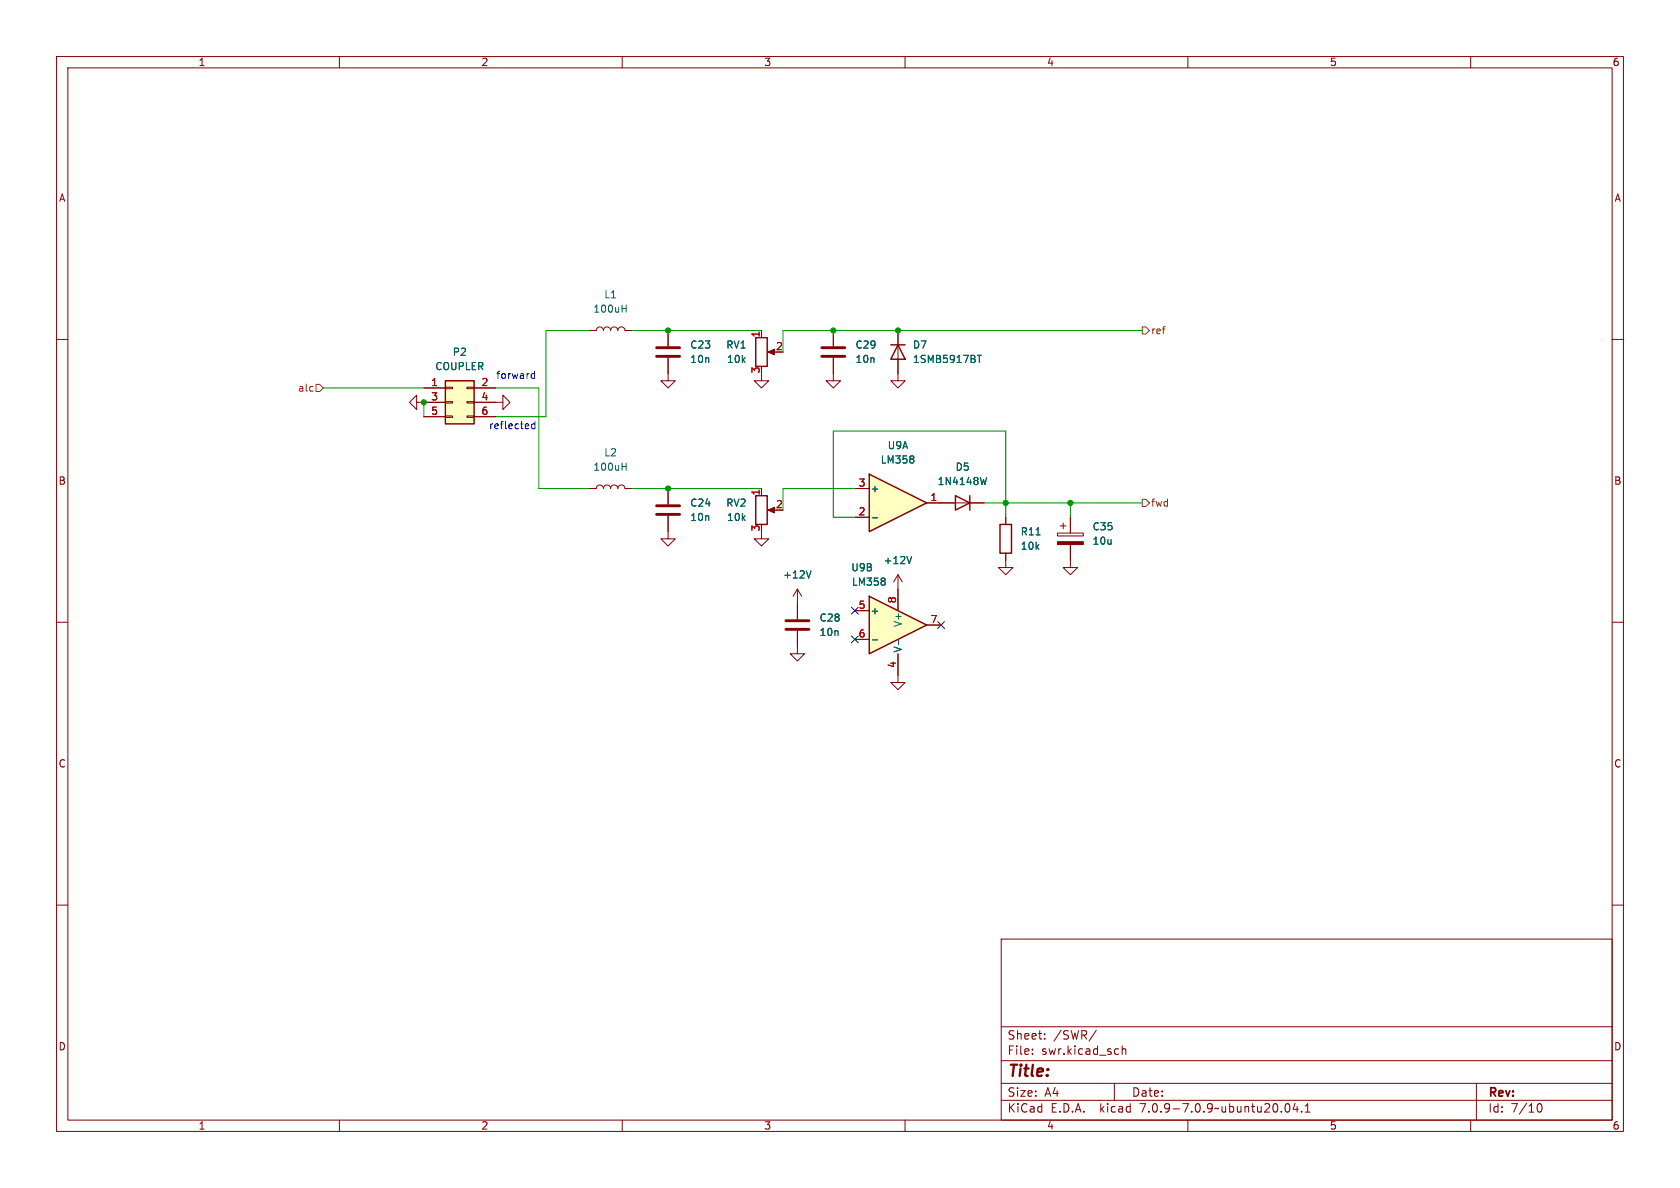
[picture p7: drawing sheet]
<svg xmlns="http://www.w3.org/2000/svg" width="297mm" height="210mm" viewBox="0 0 297 210" stroke-linecap="round" stroke-linejoin="round" font-family="sans-serif">
<g fill="none" stroke="#840000" stroke-width=".18">
<path d="M10 10h277v190h-277zM12 12h273v186h-273zM60 10v2M110 10v2M160 10v2M210 10v2M260 10v2M10 60h2M104.1 58.4h1.3a.64 .64 0 0 1 .6-.6 .64 .64 0 0 1 .7 .6 .64 .64 0 0 1 .6-.6 .64 .64 0 0 1 .6 .6 .64 .64 0 0 1 .7-.6 .64 .64 0 0 1 .6 .6 .64 .64 0 0 1 .7-.6 .64 .64 0 0 1 .6 .6h1.3M118.1 58.4v2.8M285 60h2M87.6 71.1h1.3v1.3l1.3-1.3-1.3-1.2v1.2"/>
<path d="M118.1 63.2v4.1h-1.3l1.3 1.3 1.3-1.3h-1.3M189.2 99.1v1.2h-1.2l1.2 1.3 1.3-1.3h-1.3M10 110h2M285 110h2M10 160h2M285 160h2M177 166h108v32h-108zM60 198v2M110 198v2M160 198v2M177 194.5h108M177 191.5h108"/>
<path d="M177 187.5h108M177 181.5h108M182.5 186.3v.1M182.5 185.5v.1M184.7 183.6v.1M184.7 182.8v.1M193.8 182.1l-1.3 2M197 191.5v3M198.4 184.9v1.5M198.4 185.5l.2-.1 .4 .1v.9M210 198v2M227.3 195.2l.2-.1a.81 .81 0 0 1 .6 .6 .81 .81 0 0 1-.3 .8l-.1 .1a.81 .81 0 0 1-.4-1.4z"/>
<path d="M229 195l-.4 1.1h.9M229.3 195.6v1M230.1 196.5v.1M230.7 196.6h.9M230.7 195.5l.5-.4v1.5M260 198v2M261 191.5v6.5M271.7 195.7l.2-.5 .2-.1a.8 .8 0 0 1 .5 .7 .8 .8 0 0 1-.5 .8l-.2-.1-.2-.5"/>
</g>
<path d="M116.1 63h4M116.1 61.5h4" fill="none" stroke="#840000" stroke-width=".51"/>
<path d="M110 54.5h.7M110.7 53.9v1.3" fill="none" stroke="#006464" stroke-width=".18"/>
<path d="M153.7 83.8l10.1 5.1-10.1 5.1z" fill="#ffffc2"/>
<path d="M157.5 61h2.5M158.7 61l1.3 2.5h-2.5zM153.7 83.8l10.1 5.1-10.1 5.1zM168.9 87.6l2.5 1.3-2.5 1.3zM171.4 87.6v2.6M176.8 92.7h2v5.1h-2z" fill="none" stroke="#840000" stroke-width=".25"/>
<g fill="none" stroke="#840000" stroke-width=".18">
<path d="M147.3 58.4v2.8M158.7 58.4v8.9h-1.2l1.2 1.3 1.3-1.3h-1.3M147.3 63.2v4.1h-1.3l1.3 1.3 1.3-1.3h-1.3M118.1 86.4v2.8M118.1 91.2v2.8M151.1 91.4h2.6M151.1 86.4h2.6M163.8 88.9h10.2M177.8 97.8v2.5h-1.3l1.3 1.3 1.3-1.3h-1.3M177.8 91.4v1.3M186.9 94.2h4.6v.5h-4.6zM187.5 93h1"/>
<path d="M188 92.5v1M189.2 91.4v2.8M189.2 96.3v2.8M141 111.5v4.1h-1.3l1.3 1.2 1.2-1.2h-1.2M141 104.1l-.8 1.3M141 104.1v5.4M141 104.1l.7 1.3M158.7 115.6v5.1h-1.2l1.2 1.2 1.3-1.2h-1.3M158.7 104.1v3.9"/>
</g>
<path d="M172.8 62.8h.7M173.1 62.8v1.3M154.2 91.5h1M161.5 80.7v.3M161.5 81.3v.4M174.4 84.4l-.3 1.3M183.2 94.6h.7M143.4 100.9l-.4 1.3M158.8 113v1" fill="none" stroke="#006464" stroke-width=".18"/>
<path d="M145.3 63h4.1M145.3 61.5h4.1M116.1 90.9h4M116.1 89.4h4M138.9 111.3h4.1M138.9 109.7h4.1" fill="none" stroke="#840000" stroke-width=".51"/>
<path d="M186.9 95.8h4.6v.5h-4.6z" fill="#840000" stroke="#840000" stroke-width=".18"/>
<path d="M153.7 105.4l10.1 5.1-10.1 5.1z" fill="#ffffc2"/>
<path d="M133.6 59.7h2v5.1h-2zM78.7 67.3h5.1v7.6h-5.1zM133.6 87.6h2v5.1h-2zM153.7 105.4l10.1 5.1-10.1 5.1z" fill="none" stroke="#840000" stroke-width=".25"/>
<g fill="none" stroke="#840000" stroke-width=".18">
<path d="M118.1 58.4v2.8M134.6 58.4v1.3M147.3 58.4v2.8M158.7 58.4v2.6M73.7 71.1v-1.2l-1.3 1.2 1.3 1.3v-1.3h5M74.9 68.6h3.8M74.9 73.7h3.8M78.7 73.5h1.3v.3h-1.3zM78.7 71h1.3v.2h-1.3zM78.7 68.5h1.3v.2h-1.3zM82.5 73.5h1.3v.3h-1.3zM82.5 71h1.3v.2h-1.3z"/>
<path d="M82.5 68.5h1.3v.2h-1.3zM83.8 68.6h3.8M83.8 71.1h3.8M83.8 73.7h3.8M118.1 63.2v2.8M134.6 66v1.3h-1.3l1.3 1.3 1.3-1.3h-1.3M136.1 62.2h1.1M147.3 63.2v2.8M158.7 63.5v2.5M104.1 86.4h1.3a.64 .64 0 0 1 .6-.7 .64 .64 0 0 1 .7 .7 .64 .64 0 0 1 .6-.7 .64 .64 0 0 1 .6 .7 .64 .64 0 0 1 .7-.7 .64 .64 0 0 1 .6 .7 .64 .64 0 0 1 .7-.7 .64 .64 0 0 1 .6 .7h1.3M118.1 91.2v4.1h-1.3l1.3 1.2 1.3-1.2h-1.3M118.1 86.4v2.8"/>
<path d="M134.6 94v1.3h-1.3l1.3 1.2 1.3-1.2h-1.3M134.6 86.4v1.2M136.1 90.2h1.1M151.1 86.4h2.6M151.1 91.4h2.6M163.8 88.9h5.1M171.4 88.9h2.6M177.8 91.4v1.3M177.8 97.8v1.3M189.2 91.4v2.8M189.2 96.3v2.8M141 106.7v2.8"/>
<path d="M141 111.5v2.8M151.1 108h2.6M151.1 113h2.6M158.7 101.6l-.7 1.3M158.7 101.6v6.4M158.7 115.6v3.8M158.7 101.6l.8 1.3M163.8 110.5h2.6"/>
</g>
<g fill="none" stroke="#006464" stroke-width=".18">
<path d="M172.8 62.8h.7M173.1 62.8v1.3M110 82.5h.7M110.7 81.9v1.2M154.2 91.5h1M161.2 98.4l-.5 1.2M161.5 80.7v.3M161.5 81.3v.4M174.4 84.4l-.3 1.3M183.2 94.6h.7M143.4 100.9l-.4 1.3M154.2 113.1h1"/>
<path d="M156.4 102.3v.3M156.4 102.8v.5M158.8 113v1"/>
</g>
<g fill="#840000" stroke="#840000" stroke-width=".18">
<path d="M135.8 62.2l1.1-.5v1z"/>
<path d="M135.8 90.2l1.1-.5v1z"/>
</g>
<path d="M78.7 67.3h5.1v7.6h-5.1z" fill="#ffffc2" stroke="#ffffc2" stroke-width=".18"/>
<path d="M201.9 57.8h.7l.6 .6-.6 .7h-.7zM55.9 67.9h.6l.6 .7-.6 .6h-.6zM201.9 88.3h.7l.6 .6-.6 .6h-.7z" fill="none" stroke="#725600" stroke-width=".18"/>
<path d="M94 66.8h.5M94 66.1h.5M94.5 65.6v1.3M94.6 74.5v1.3M94.6 75l-.4-.1-.2 .3 .1 .5h.5" fill="none" stroke="#0000c2" stroke-width=".18"/>
<path d="M104.1 58.4h-7.6v15.3h-8.9M111.8 58.4h22.8M201.9 58.4h-63.5v3.8M57.1 68.6h17.8M74.9 71.1v2.6M87.6 68.6h7.6v17.8h8.9M111.8 86.4h22.8M151.1 86.4h-12.7v3.8M151.1 91.4h-3.8v-15.2h30.5v15.2M174 88.9h27.9M189.2 88.9v2.5" fill="none" stroke="#009600" stroke-width=".18"/>
<path d="M150.5 107.3l1.2 1.3M150.5 112.4l1.2 1.2M151.7 107.3l-1.2 1.3M151.7 112.4l-1.2 1.2M165.8 109.9l1.2 1.2M167 109.9l-1.2 1.2" fill="none" stroke="#000084" stroke-width=".18"/>
<g fill="#009600" stroke="#009600" stroke-width=".18">
<circle cx="118.1" cy="86.4" r=".46"/>
<circle cx="118.1" cy="58.4" r=".46"/>
<circle cx="147.3" cy="58.4" r=".46"/>
<circle cx="74.9" cy="71.1" r=".46"/>
<circle cx="177.8" cy="88.9" r=".46"/>
<circle cx="158.7" cy="58.4" r=".46"/>
<circle cx="189.2" cy="88.9" r=".46"/>
</g>
<text font-size="2.8" fill="#840000" x="178" y="190.9">Title:</text>
<g font-size="2.1" fill="#840000">
<text x="178" y="184">Sheet:</text>
<text x="186.2" y="184">/SWR/</text>
<text x="178" y="186.7">File:</text>
<text x="184.1" y="186.7">swr.kicad_sch</text>
<text x="178" y="196.9">KiCad</text>
<text x="178" y="194.1">Size:</text>
<text x="184.7" y="194.1">A4</text>
<text x="185.7" y="196.9">E.D.A.</text>
<text x="194.6" y="196.9">kicad</text>
<text x="200" y="194.1">Date:</text>
<text x="201.8" y="196.9">7.0.9-7.0.9~ubuntu20.04.1</text>
<text x="263" y="194.3">Rev:</text>
<text x="263" y="196.9">Id:</text>
<text x="267.1" y="196.9">7/10</text>
</g>
<g font-size="1.8" fill="#840000">
<text x="35" y="11.9">1</text>
<text x="85" y="11.9">2</text>
<text x="135" y="11.9">3</text>
<text x="185" y="11.9">4</text>
<text x="235" y="11.9">5</text>
<text x="285" y="11.9">6</text>
<text x="10.3" y="35.9">A</text>
<text x="285.3" y="35.9">A</text>
<text x="10.3" y="85.9">B</text>
<text x="285.3" y="85.9">B</text>
<text x="10.3" y="135.9">C</text>
<text x="285.3" y="135.9">C</text>
<text x="10.3" y="185.9">D</text>
<text x="285.3" y="185.9">D</text>
<text x="35" y="199.9">1</text>
<text x="85" y="199.9">2</text>
<text x="135" y="199.9">3</text>
<text x="185" y="199.9">4</text>
<text x="235" y="199.9">5</text>
<text x="285" y="199.9">6</text>
</g>
<g font-size="1.8" fill="#006464">
<text x="106.7" y="52.9">L1</text>
<text x="104.8" y="55.5">100uH</text>
<text x="76.9" y="65.6">COUPLER</text>
<text x="79.9" y="63.1">P2</text>
<text x="121.9" y="61.8">C23</text>
<text x="121.9" y="64.4">10n</text>
<text x="128.3" y="61.8">RV1</text>
<text x="128.4" y="64.4">10k</text>
<text x="151.1" y="61.8">C29</text>
<text x="151.1" y="64.4">10n</text>
<text x="161.3" y="61.8">D7</text>
<text x="161.3" y="64.4">1SMB5917BT</text>
<text x="104.8" y="83.4">100uH</text>
<text x="106.7" y="80.9">L2</text>
<text x="155.6" y="82.1">LM358</text>
<text x="156.8" y="79.6">U9A</text>
<text x="168.8" y="83.4">D5</text>
<text x="121.9" y="89.8">C24</text>
<text x="128.3" y="89.8">RV2</text>
<text x="153.8" y="87.2">+</text>
<text x="165.7" y="86">1N4148W</text>
<text x="121.9" y="92.3">10n</text>
<text x="128.4" y="92.3">10k</text>
<text x="180.3" y="94.8">R11</text>
<text x="193" y="94">C35</text>
<text x="150.4" y="101.2">U9B</text>
<text x="156.1" y="99.9">+12V</text>
<text x="180.3" y="97.4">10k</text>
<text x="193" y="96.5">10u</text>
<text x="138.3" y="102.5">+12V</text>
<text x="150.5" y="103.7">LM358</text>
<text x="144.8" y="110.1">C28</text>
<text x="144.8" y="112.6">10n</text>
<text x="153.8" y="108.8">+</text>
<text x="159.6" y="110.9" transform="rotate(-90 159.6 110.9)">V+</text>
<text x="159.6" y="115.4" transform="rotate(-90 159.6 115.4)">V-</text>
</g>
<g font-size="1.8" fill="#a90000">
<text x="134.4" y="59.8" transform="rotate(-90 134.4 59.8)">1</text>
<text x="137.1" y="62">2</text>
<text x="76.1" y="68.3">1</text>
<text x="76.1" y="70.9">3</text>
<text x="85" y="68.3">2</text>
<text x="85" y="70.9">4</text>
<text x="134.4" y="66.1" transform="rotate(-90 134.4 66.1)">3</text>
<text x="76.1" y="73.4">5</text>
<text x="85" y="73.4">6</text>
<text x="134.4" y="87.7" transform="rotate(-90 134.4 87.7)">1</text>
<text x="137.1" y="89.9">2</text>
<text x="151.7" y="86.1">3</text>
<text x="164.4" y="88.6">1</text>
<text x="134.4" y="94.1" transform="rotate(-90 134.4 94.1)">3</text>
<text x="151.7" y="91.2">2</text>
<text x="151.7" y="107.7">5</text>
<text x="158.5" y="106.8" transform="rotate(-90 158.5 106.8)">8</text>
<text x="151.7" y="112.8">6</text>
<text x="164.4" y="110.2">7</text>
<text x="158.5" y="118.2" transform="rotate(-90 158.5 118.2)">4</text>
</g>
<g font-size="1.8" fill="#725600">
<text x="203.4" y="59.3">ref</text>
<text x="52.6" y="69.4">alc</text>
<text x="203.4" y="89.8">fwd</text>
</g>
<g font-size="1.8" fill="#0000c2">
<text x="87.6" y="67.1">forward</text>
<text x="86.4" y="76">reflected</text>
</g>
</svg>
